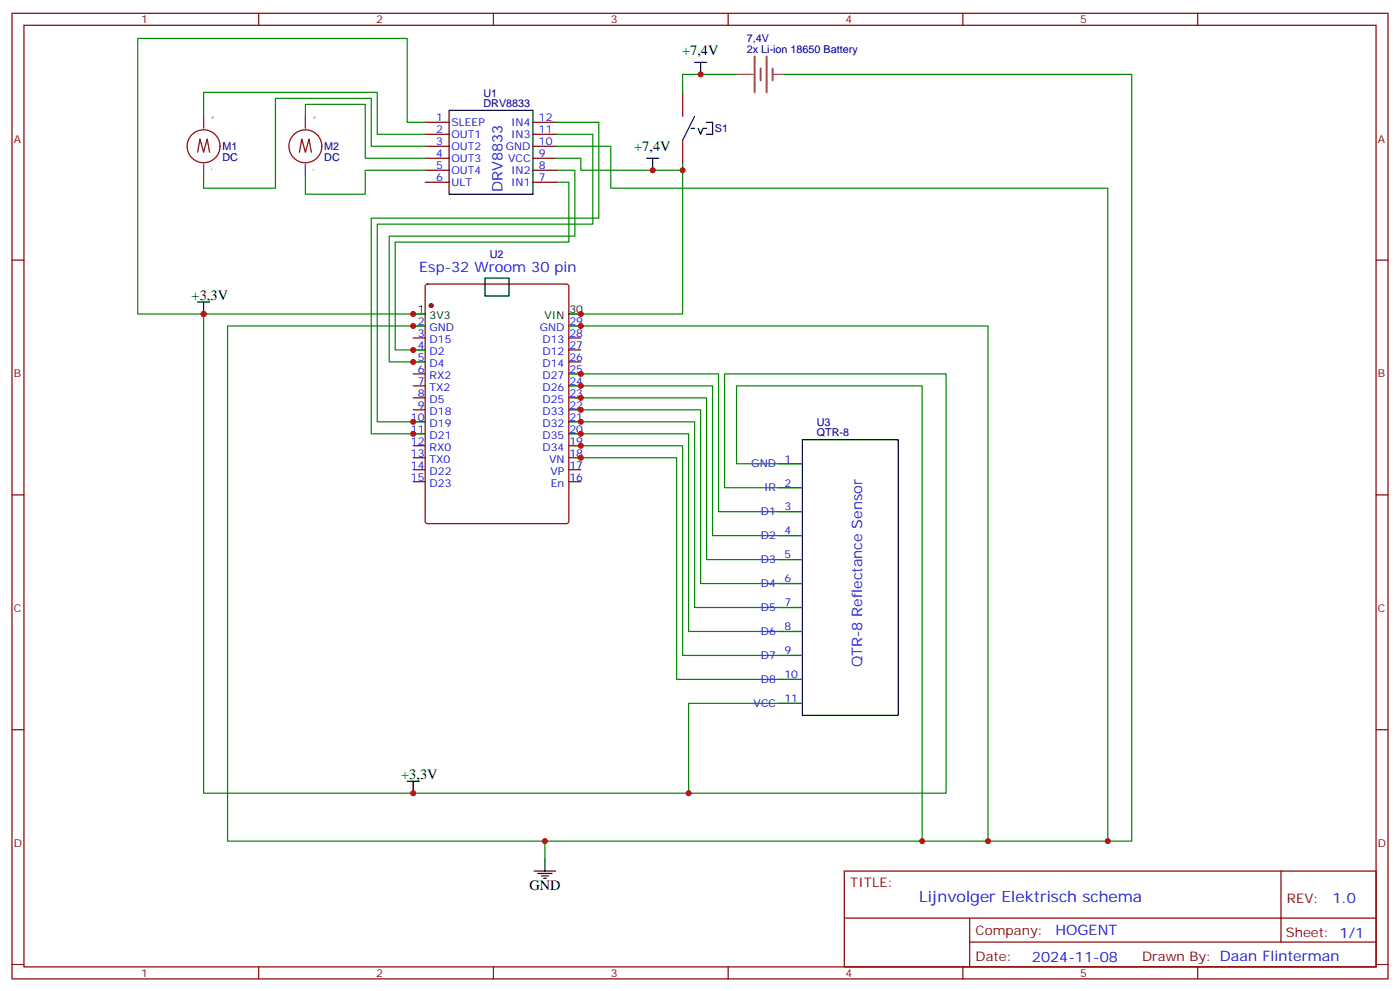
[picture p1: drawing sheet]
<svg xmlns="http://www.w3.org/2000/svg" width="412mm" height="292mm" viewBox="0 0 412 292" stroke-linecap="round" stroke-linejoin="round" font-family="sans-serif">
<g fill="none" stroke="#870000" stroke-width=".35">
<path d="M3.5 3.9h405.4v284.4h-405.4zM7.1 7.4h398.2v277.3h-398.2zM76.2 3.9v3.5M145.3 3.9v3.5M214.5 3.9v3.5M283.6 3.9v3.5M352.8 3.9v3.5M125.2 36h7.1M125.2 39.5h7.1M157 36h7M157 39.5h7M201.1 27.2v7.1"/>
<path d="M58.2 44.8l.7-3.8 1.1 3.8 1-3.8 .7 3.8M88.2 44.8l.7-3.8 1.1 3.8 1-3.8 .7 3.8M125.2 43.1h7.1M125.2 46.6h7.1M125.2 50.1h7.1M125.2 53.7h7.1M157 43.1h7M157 46.6h7M157 50.1h7M157 53.7h7M201.1 41.3v7.1M3.5 76.6h3.6"/>
<path d="M405.3 76.6h3.6M121.7 96h3.5M121.7 99.5h3.5M125.5 83.9l.4-.3h41l.6 .5 .1 69.4-.5 .6-41.2 .1-.6-.5-.1-69.4zM167.6 96h3.5M167.6 99.5h3.5M121.7 106.6h3.5M121.7 110.1h3.5M121.7 113.6h3.5M121.7 117.2h3.5M121.7 103h3.5M167.6 106.6h3.5"/>
<path d="M167.6 110.1h3.5M167.6 113.6h3.5M167.6 117.2h3.5M167.6 103h3.5M121.7 120.7h3.5M121.7 124.2h3.5M121.7 127.7h3.5M121.7 131.3h3.5M121.7 134.8h3.5M121.7 138.3h3.5M167.6 120.7h3.5M167.6 124.2h3.5"/>
<path d="M167.6 127.7h3.5M167.6 131.3h3.5M167.6 134.8h3.5M167.6 138.3h3.5M229.3 136.6h7.1M3.5 145.7h3.6M121.7 141.9h3.5M167.6 141.9h3.5M229.3 143.6h7.1M229.3 150.7h7.1M229.3 157.7h7.1M405.3 145.7h3.6"/>
<path d="M229.3 164.8h7.1M229.3 171.8h7.1M229.3 178.9h7.1M229.3 185.9h7.1M229.3 193h7.1M3.5 214.9h3.6M229.3 200.1h7.1M229.3 207.1h7.1M405.3 214.9h3.6M248.7 256.5h156.6v28.2h-156.6zM377.3 256.5v20.9M248.7 270.4h156.5"/>
<path d="M285.6 277.4h119.6M285.6 270.4v14.1M3.5 284h3.6M76.2 284.7v3.6M145.3 284.7v3.6M214.5 284.7v3.6M283.6 284.7v3.6M352.8 284.7v3.6M405.3 284h3.6"/>
<circle cx="60" cy="43.1" r="4.9"/>
<circle cx="90" cy="43.1" r="4.9"/>
</g>
<circle cx="127" cy="90" r=".53" fill="#870000" stroke="#870000" stroke-width=".35"/>
<g fill="none" stroke="#000" stroke-width=".35">
<path d="M204.6 18.4h3.5M206.4 18.4v3.5M132.3 32.5h24.7v24.7h-24.7zM203.6 37.8h1M204.6 34.3l-3.5 7M205.7 37.8l.7 1.7 .7-1.7h1M208.1 36h1.8v3.5h-1.8M190.5 46.6h3.5M192.3 46.6v3.5M58.2 88.9h3.5M60 88.9v3.6M121.7 92.5h3.5"/>
<path d="M142.9 81.9h7v5.3h-7zM167.6 92.5h3.5M236.4 129.5h28.2v81.1h-28.2zM119.9 230h3.6M121.7 230v3.6M157.3 256.5h6.4M158.4 257.2h4.2M159.5 257.9h2.1M160.2 258.6h.7M160.5 253v3.5"/>
</g>
<path d="M222.3 16.6v10.6M225.8 16.6v10.6M224.1 20.1v3.6M227.6 20.1v3.6" fill="none" stroke="#a64a4a" stroke-width=".56"/>
<path d="M217 21.9h3.4M220.5 21.9h1.5M227.6 21.9h3.5" fill="none" stroke="#a64a4a" stroke-width=".35"/>
<g fill="none" stroke="#008700" stroke-width=".35">
<path d="M60 34.3v-7.1h51.1v12.3h14.1M90 34.3v-3.6h17.6v15.9h17.6M125.2 36h-5.3v-24.7h-79.3v81.2h19.4M164 39.5h10.6v26.5h-63.5v58.2h14.1M164 36h12.4v28.2h-67v63.5h15.8M217 21.9h-15.9v5.3M231.1 21.9h102.3v225.8h-42.4M125.2 50.1h-17.6v7.1h-17.6v-5.3M125.2 43.1h-15.8v-14.1h-28.3v26.4h-21.1v-3.5M164 46.6h7.1v3.5h30M164 53.7h3.6v17.6h-51.2v31.7h8.8M164 50.1h5.3v19.4h-54.6v37.1h10.5"/>
<path d="M164 43.1h15.9v12.3h146.4v192.3M201.1 48.4v44.1h-33.5M125.2 92.5h-65.2v141.1h142.8v-26.5h33.6M125.2 96h-58.2v151.7h93.5M167.6 96h123.4v151.7h-19.4M167.6 110.1h44.1v40.6h24.7M167.6 113.6h42.3v44.1h26.5M169.3 117.2h38.8v47.6h28.3M167.6 124.2h37v54.7h31.8M167.6 127.7h35.2v58.2h33.6M169.3 120.7h37.1v51.1h30M169.3 131.3h31.8v61.7h35.3"/>
<path d="M169.3 134.8h30v65.3h37.1M236.4 136.6h-19.4v-23h54.6v134.1h-111.1v5.3M236.4 143.6h-23v-33.5h65.3v123.5h-75.9"/>
</g>
<path d="M60 48.4v3.5M90 48.4v3.5" fill="none" stroke="#00f" stroke-width=".35"/>
<path d="M60 34.3v3.5M90 34.3v3.5" fill="none" stroke="#f00" stroke-width=".35"/>
<g fill="#c00">
<circle cx="206.4" cy="21.9" r=".88"/>
<circle cx="201.1" cy="50.1" r=".88"/>
<circle cx="202.8" cy="233.6" r=".88"/>
<circle cx="271.6" cy="247.7" r=".88"/>
<circle cx="171.1" cy="96" r=".88"/>
<circle cx="160.5" cy="247.7" r=".88"/>
<circle cx="121.7" cy="96" r=".88"/>
<circle cx="121.7" cy="92.5" r=".88"/>
<circle cx="121.7" cy="233.6" r=".88"/>
<circle cx="192.3" cy="50.1" r=".88"/>
<circle cx="60" cy="92.5" r=".88"/>
<circle cx="121.7" cy="103" r=".88"/>
<circle cx="171.1" cy="92.5" r=".88"/>
<circle cx="171.1" cy="110.1" r=".88"/>
<circle cx="171.1" cy="113.6" r=".88"/>
<circle cx="171.1" cy="117.2" r=".88"/>
<circle cx="171.1" cy="120.7" r=".88"/>
<circle cx="171.1" cy="124.2" r=".88"/>
<circle cx="171.1" cy="127.7" r=".88"/>
<circle cx="171.1" cy="131.3" r=".88"/>
<circle cx="171.1" cy="134.8" r=".88"/>
<circle cx="121.7" cy="106.6" r=".88"/>
<circle cx="121.7" cy="124.2" r=".88"/>
<circle cx="121.7" cy="127.7" r=".88"/>
<circle cx="291" cy="247.7" r=".88"/>
<circle cx="326.3" cy="247.7" r=".88"/>
</g>
<text font-size="4.6" fill="#00f" x="270.8" y="265.5">Lijnvolger Elektrisch schema</text>
<g font-size="4.2">
<text x="200.9" y="16.3">+7,4V</text>
<text x="186.8" y="44.5">+7,4V</text>
<text x="56.4" y="88.2">+3,3V</text>
<text x="118.2" y="229.3">+3,3V</text>
<text x="155.9" y="262.1">GND</text>
</g>
<g font-size="4.2" fill="#00f">
<text x="148" y="56.5" transform="rotate(-90 148 56.5)">DRV8833</text>
<text x="123.5" y="80.1">Esp-32 Wroom 30 pin</text>
<text x="254" y="196.5" transform="rotate(-90 254 196.5)">QTR-8 Reflectance Sensor</text>
<text x="392.5" y="265.8">1.0</text>
<text x="310.9" y="275.3">HOGENT</text>
<text x="304" y="283.1">2024-11-08</text>
</g>
<g font-size="3.9" fill="#800">
<text x="250.5" y="261.1">TITLE:</text>
<text x="379.1" y="265.8">REV:</text>
<text x="287.4" y="275.3">Company:</text>
<text x="378.7" y="275.9">Sheet: 1/1</text>
<text x="287.4" y="283">Date:</text>
<text x="336.4" y="283.1">Drawn By: Daan Flinterman</text>
</g>
<g font-size="3.2" fill="#800">
<text x="41.6" y="6.9">1</text>
<text x="110.8" y="6.9">2</text>
<text x="179.9" y="6.9">3</text>
<text x="249.1" y="6.9">4</text>
<text x="318.2" y="6.9">5</text>
<text x="4.1" y="42">A</text>
<text x="405.9" y="42">A</text>
<text x="4.1" y="111.2">B</text>
<text x="405.9" y="111.2">B</text>
<text x="4.1" y="180.3">C</text>
<text x="405.9" y="180.3">C</text>
<text x="4.1" y="249.4">D</text>
<text x="405.9" y="249.4">D</text>
<text x="41.6" y="287.7">1</text>
<text x="110.8" y="287.7">2</text>
<text x="179.9" y="287.7">3</text>
<text x="249.1" y="287.7">4</text>
<text x="318.2" y="287.7">5</text>
</g>
<g font-size="3.2" fill="#000080">
<text x="220" y="15.6">2x Li-ion 18650 Battery</text>
<text x="220" y="12.4">7,4V</text>
<text x="142.4" y="28.4">U1</text>
<text x="142.4" y="31.4">DRV8833</text>
<text x="210.6" y="39">S1</text>
<text x="65.5" y="47.4">DC</text>
<text x="65.5" y="44.3">M1</text>
<text x="95.5" y="47.4">DC</text>
<text x="95.5" y="44.3">M2</text>
<text x="144.3" y="76">U2</text>
<text x="240.6" y="125.5">U3</text>
<text x="240.6" y="128.4">QTR-8</text>
</g>
<g font-size="3.2" fill="#00f">
<text x="128.5" y="35.7">1</text>
<text x="158.7" y="35.7">12</text>
<text x="128.5" y="39.2">2</text>
<text x="133" y="37.1">SLEEP</text>
<text x="133" y="40.6">OUT1</text>
<text x="150.6" y="40.6">IN3</text>
<text x="150.6" y="37.1">IN4</text>
<text x="158.7" y="39.2">11</text>
<text x="128.5" y="42.7">3</text>
<text x="128.5" y="46.2">4</text>
<text x="133" y="44.1">OUT2</text>
<text x="133" y="47.7">OUT3</text>
<text x="149" y="44.1">GND</text>
<text x="149.7" y="47.7">VCC</text>
<text x="158.7" y="46.2">9</text>
<text x="158.7" y="42.7">10</text>
<text x="128.5" y="49.8">5</text>
<text x="128.5" y="53.3">6</text>
<text x="133" y="51.2">OUT4</text>
<text x="150.6" y="51.2">IN2</text>
<text x="158.7" y="53.3">7</text>
<text x="158.7" y="49.8">8</text>
<text x="133" y="54.7">ULT</text>
<text x="150.6" y="54.7">IN1</text>
<text x="123" y="95.6">2</text>
<text x="167.7" y="95.6">29</text>
<text x="123" y="99.2">3</text>
<text x="126.5" y="97.4">GND</text>
<text x="126.5" y="100.9">D15</text>
<text x="159" y="97.4">GND</text>
<text x="159.8" y="100.9">D13</text>
<text x="167.7" y="99.2">28</text>
<text x="123" y="106.2">5</text>
<text x="123" y="102.7">4</text>
<text x="126.5" y="108">D4</text>
<text x="126.5" y="104.5">D2</text>
<text x="159.8" y="108">D14</text>
<text x="159.8" y="104.5">D12</text>
<text x="167.7" y="106.2">26</text>
<text x="167.7" y="102.7">27</text>
<text x="123" y="109.7">6</text>
<text x="123" y="113.3">7</text>
<text x="126.5" y="111.5">RX2</text>
<text x="159.8" y="111.5">D27</text>
<text x="167.7" y="113.3">24</text>
<text x="167.7" y="109.7">25</text>
<text x="123" y="116.8">8</text>
<text x="126.5" y="115">TX2</text>
<text x="126.5" y="118.6">D5</text>
<text x="159.8" y="118.6">D25</text>
<text x="159.8" y="115">D26</text>
<text x="167.7" y="116.8">23</text>
<text x="121" y="123.9">10</text>
<text x="123" y="120.3">9</text>
<text x="126.5" y="122.1">D18</text>
<text x="126.5" y="125.6">D19</text>
<text x="159.8" y="125.6">D32</text>
<text x="159.8" y="122.1">D33</text>
<text x="167.7" y="123.9">21</text>
<text x="167.7" y="120.3">22</text>
<text x="121" y="127.4">11</text>
<text x="121" y="130.9">12</text>
<text x="126.5" y="129.2">D21</text>
<text x="159.8" y="129.2">D35</text>
<text x="167.7" y="130.9">19</text>
<text x="167.7" y="127.4">20</text>
<text x="121" y="134.4">13</text>
<text x="121" y="138">14</text>
<text x="126.5" y="132.7">RX0</text>
<text x="126.5" y="136.2">TX0</text>
<text x="159.8" y="132.7">D34</text>
<text x="161.7" y="136.2">VN</text>
<text x="167.7" y="138">17</text>
<text x="167.7" y="134.4">18</text>
<text x="221.3" y="137.6">GND</text>
<text x="231.1" y="136.2">1</text>
<text x="121" y="141.5">15</text>
<text x="126.5" y="139.7">D22</text>
<text x="126.5" y="143.3">D23</text>
<text x="162.2" y="139.7">VP</text>
<text x="162.2" y="143.3">En</text>
<text x="167.7" y="141.5">16</text>
<text x="231.1" y="143.3">2</text>
<text x="225.1" y="144.7">IR</text>
<text x="224.1" y="151.7">D1</text>
<text x="231.1" y="150.3">3</text>
<text x="224.1" y="158.8">D2</text>
<text x="231.1" y="157.4">4</text>
<text x="224.1" y="165.8">D3</text>
<text x="231.1" y="164.4">5</text>
<text x="224.1" y="172.9">D4</text>
<text x="231.1" y="171.5">6</text>
<text x="224.1" y="180">D5</text>
<text x="231.1" y="178.5">7</text>
<text x="231.1" y="185.6">8</text>
<text x="224.1" y="187">D6</text>
<text x="224.1" y="194.1">D7</text>
<text x="231.1" y="192.7">9</text>
<text x="224.1" y="201.1">D8</text>
<text x="231.1" y="199.7">10</text>
<text x="222" y="208.2">VCC</text>
<text x="231.1" y="206.8">11</text>
</g>
<g font-size="3.2">
<text x="123" y="92.1">1</text>
<text x="126.5" y="93.9">3V3</text>
<text x="160.4" y="93.9">VIN</text>
<text x="167.7" y="92.1">30</text>
</g>
<g font-size="1.8" fill="#f00">
<text x="63.1" y="35.2" transform="rotate(-90 63.1 35.2)">+</text>
<text x="93.1" y="35.2" transform="rotate(-90 93.1 35.2)">+</text>
</g>
<g font-size="1.8" fill="#00f">
<text x="62.8" y="50.2" transform="rotate(-90 62.8 50.2)">-</text>
<text x="92.8" y="50.2" transform="rotate(-90 92.8 50.2)">-</text>
</g>
</svg>
